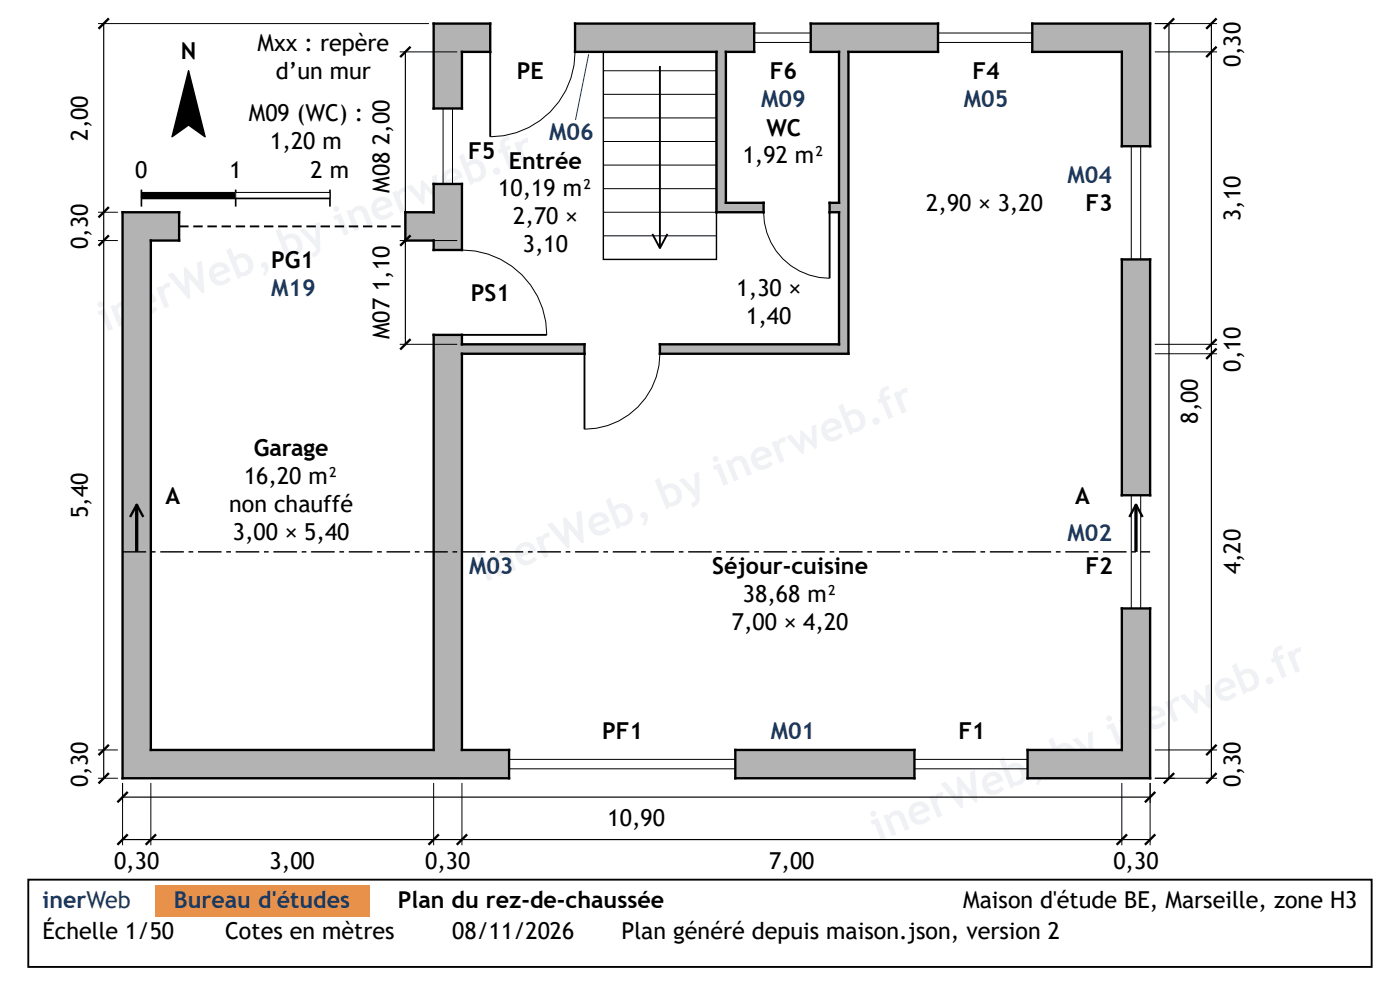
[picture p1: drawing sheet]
<svg xmlns="http://www.w3.org/2000/svg" width="297mm" height="210mm" viewBox="0 0 297 210" stroke-linecap="round" stroke-linejoin="round" font-family="sans-serif">
<path d="M26 159h82v6h-82z" fill="#b3b3b3"/>
<path d="M26 159h82v6h-82z" fill="none" stroke="#b3b3b3" stroke-width=".21"/>
<path d="M156 159h38v6h-38z" fill="#b3b3b3"/>
<path d="M156 159h38v6h-38z" fill="none" stroke="#b3b3b3" stroke-width=".21"/>
<path d="M218 159h26v6h-26z" fill="#b3b3b3"/>
<path d="M218 159h26v6h-26z" fill="none" stroke="#b3b3b3" stroke-width=".21"/>
<path d="M26 51h6v108h-6z" fill="#b3b3b3"/>
<path d="M26 51h6v108h-6z" fill="none" stroke="#b3b3b3" stroke-width=".21"/>
<path d="M92 75h6v84h-6z" fill="#b3b3b3"/>
<path d="M92 75h6v84h-6z" fill="none" stroke="#b3b3b3" stroke-width=".21"/>
<path d="M238 129h6v30h-6z" fill="#b3b3b3"/>
<path d="M238 129h6v30h-6z" fill="none" stroke="#b3b3b3" stroke-width=".21"/>
<path d="M238 55h6v50h-6z" fill="#b3b3b3"/>
<path d="M238 55h6v50h-6z" fill="none" stroke="#b3b3b3" stroke-width=".21"/>
<path d="M92 73h32v2h-32z" fill="#b3b3b3"/>
<path d="M92 73h32v2h-32z" fill="none" stroke="#b3b3b3" stroke-width=".21"/>
<path d="M140 73h40v2h-40z" fill="#b3b3b3"/>
<path d="M140 73h40v2h-40z" fill="none" stroke="#b3b3b3" stroke-width=".21"/>
<path d="M178 45h2v28h-2z" fill="#b3b3b3"/>
<path d="M178 45h2v28h-2z" fill="none" stroke="#b3b3b3" stroke-width=".21"/>
<path d="M152 43h10v2h-10z" fill="#b3b3b3"/>
<path d="M152 43h10v2h-10z" fill="none" stroke="#b3b3b3" stroke-width=".21"/>
<path d="M176 43h4v2h-4z" fill="#b3b3b3"/>
<path d="M176 43h4v2h-4z" fill="none" stroke="#b3b3b3" stroke-width=".21"/>
<path d="M152 11h2v32h-2z" fill="#b3b3b3"/>
<path d="M152 11h2v32h-2z" fill="none" stroke="#b3b3b3" stroke-width=".21"/>
<path d="M178 11h2v32h-2z" fill="#b3b3b3"/>
<path d="M178 11h2v32h-2z" fill="none" stroke="#b3b3b3" stroke-width=".21"/>
<path d="M238 11h6v20h-6z" fill="#b3b3b3"/>
<path d="M238 11h6v20h-6z" fill="none" stroke="#b3b3b3" stroke-width=".21"/>
<path d="M92 11h6v12h-6z" fill="#b3b3b3"/>
<path d="M92 11h6v12h-6z" fill="none" stroke="#b3b3b3" stroke-width=".21"/>
<path d="M92 5h12v6h-12z" fill="#b3b3b3"/>
<path d="M92 5h12v6h-12z" fill="none" stroke="#b3b3b3" stroke-width=".21"/>
<path d="M122 5h38v6h-38z" fill="#b3b3b3"/>
<path d="M122 5h38v6h-38z" fill="none" stroke="#b3b3b3" stroke-width=".21"/>
<path d="M172 5h27v6h-27z" fill="#b3b3b3"/>
<path d="M172 5h27v6h-27z" fill="none" stroke="#b3b3b3" stroke-width=".21"/>
<path d="M219 5h25v6h-25z" fill="#b3b3b3"/>
<path d="M219 5h25v6h-25z" fill="none" stroke="#b3b3b3" stroke-width=".21"/>
<g fill="none" stroke="#000" stroke-width=".5">
<path d="M23.1 3.9l-2.2 2.2M87.1 9.9l-2.2 2.2M92 5h12v6h-6v12h-6zM122 5h38v6h-6v32h8v2h-10v-34h-30zM172 5h27v6h-19v64h-40v-2h38v-28h-2v-2h2v-32h-6zM219 5h25v26h-6v-20h-19zM249.1 3.9l-2.2 2.2M258.1 3.9l-2.2 2.2M258.1 9.9l-2.2 2.2M26 45v120h82v-6h-10v-84h26v-2h-26M30 42h40M32 51v108h60v-88"/>
<path d="M238 55h6v50h-6zM87.1 71.9l-2.2 2.2M258.1 71.9l-2.2 2.2M258.1 73.9l-2.2 2.2M27.6 109.6l1.4-2.6 1.4 2.6M239.6 109.6l1.4-2.6 1.4 2.6M23.1 157.9l-2.2 2.2M194 159h-38v6h38M218 159h20v-30h6v36h-26M23.1 163.9l-2.2 2.2M27.1 176.9l-2.2 2.2M27.1 167.9l-2.2 2.2"/>
<path d="M33.1 176.9l-2.2 2.2M93.1 176.9l-2.2 2.2M99.1 176.9l-2.2 2.2"/>
</g>
<path d="M40 15l3.5 14-3.5-2.5-3.5 2.5zM128 11h24v44h-24z" fill="none" stroke="#000" stroke-width=".3"/>
<g fill="none" stroke="#000" stroke-width=".21">
<path d="M20.8 5h70.2M84.8 11h12.2M122 11a18 18 0 0 1-18 18M128 20h24M128 15h24M160 9h12M160 7h12M199 9h20M199 7h20M245 5h13.2M245 11h13.2M94 23v16"/>
<path d="M96 23v16M128 40h24M128 35h24M128 30h24M128 25h24M240 31v24M242 31v24M30 40.8h20v1.2h-20zM98 53a18 18 0 0 1 18 18M128 50h24M128 45h24M162 45a14 14 0 0 0 14 14"/>
<path d="M140 75a16 16 0 0 1-16 16M245 73h13.2M245 75h13.2M240 105v24M242 105v24M20.8 159h4.2M20.8 165h4.2M26 166v13.2M32 166v13.2M92 166v13.2M98 166v13.2M108 163h48"/>
<path d="M108 161h48M194 163h24M194 161h24"/>
</g>
<path d="M104 11v18M140 14v38.6M138.4 49.6l1.6 3 1.6-3M176 45v14M98 71h18M124 75v16" fill="none" stroke="#000" stroke-width=".4"/>
<g fill="#000">
<path d="M40 15l3.5 14-3.5-2.5-3.5 2.5zM30 40.8h20v1.2h-20z"/>
<path d="M38 47.8h2v.4h-2zM41 47.8h2v.4h-2zM44 47.8h2v.4h-2zM47 47.8h2v.4h-2zM50 47.8h2v.4h-2zM53 47.8h2v.4h-2zM56 47.8h2v.4h-2zM59 47.8h2v.4h-2zM62 47.8h2v.4h-2zM65 47.8h2v.4h-2zM68 47.8h2v.4h-2zM71 47.8h2v.4h-2zM74 47.8h2v.4h-2zM77 47.8h2v.4h-2zM80 47.8h2v.4h-2zM83 47.8h2v.4h-2z"/>
<path d="M26 116.8h5v.3h-5zM32 116.8h1v.3h-1zM34 116.8h5v.3h-5zM40 116.8h1v.3h-1zM42 116.8h5v.3h-5zM48 116.8h1v.3h-1zM50 116.8h5v.3h-5zM56 116.8h1v.3h-1zM58 116.8h5v.3h-5zM64 116.8h1v.3h-1zM66 116.8h5v.3h-5zM72 116.8h1v.3h-1zM74 116.8h5v.3h-5zM80 116.8h1v.3h-1zM82 116.8h5v.3h-5zM88 116.8h1v.3h-1zM90 116.8h5v.3h-5zM96 116.8h1v.3h-1zM98 116.8h5v.3h-5zM104 116.8h1v.3h-1zM106 116.8h5v.3h-5zM112 116.8h1v.3h-1zM114 116.8h5v.3h-5zM120 116.8h1v.3h-1zM122 116.8h5v.3h-5zM128 116.8h1v.3h-1zM130 116.8h5v.3h-5zM136 116.8h1v.3h-1zM138 116.8h5v.3h-5zM144 116.8h1v.3h-1zM146 116.8h5v.3h-5zM152 116.8h1v.3h-1zM154 116.8h5v.3h-5zM160 116.8h1v.3h-1zM162 116.8h5v.3h-5zM168 116.8h1v.3h-1zM170 116.8h5v.3h-5zM176 116.8h1v.3h-1zM178 116.8h5v.3h-5zM184 116.8h1v.3h-1zM186 116.8h5v.3h-5zM192 116.8h1v.3h-1zM194 116.8h5v.3h-5zM200 116.8h1v.3h-1zM202 116.8h5v.3h-5zM208 116.8h1v.3h-1zM210 116.8h5v.3h-5zM216 116.8h1v.3h-1zM218 116.8h5v.3h-5zM224 116.8h1v.3h-1zM226 116.8h5v.3h-5zM232 116.8h1v.3h-1zM234 116.8h5v.3h-5zM240 116.8h1v.3h-1zM242 116.8h2v.3h-2z"/>
</g>
<path d="M29 107v10M241 107v10" fill="none" stroke="#000" stroke-width=".7" stroke-linecap="butt"/>
<path d="M22 5v160M86 11v62M248 5v160M257 5v160M26 178h218M26 169h218" fill="none" stroke="#000" stroke-width=".25"/>
<path d="M50 40.8h20v1.2h-20z" fill="#fff"/>
<path d="M50 40.8h20v1.2h-20z" fill="none" stroke="#000" stroke-width=".21"/>
<path d="M124.9 11.5l-2.8 13.9" fill="none" stroke="#1b3a63" stroke-width=".21"/>
<path d="M6 186.5h285v18.5h-285z" fill="none" stroke="#000" stroke-width=".4"/>
<path d="M32.8 187.7h45.6v6.7h-45.6z" fill="#e8914a"/>
<g font-size="9">
<text x="22.1" y="70.5" transform="rotate(-22 22.1 70.5)">inerWeb, by inerweb.fr</text>
<text x="186.1" y="178.5" transform="rotate(-22 186.1 178.5)">inerWeb, by inerweb.fr</text>
</g>
<g font-size="4.9">
<text x="54.7" y="10.7">Mxx : repère</text>
<text x="38.3" y="12.6">N</text>
<text x="58.5" y="16.6">d’un mur</text>
<text x="109.7" y="16.7">PE</text>
<text x="163.3" y="16.7">F6</text>
<text x="206.3" y="16.7">F4</text>
<text x="263.1" y="14.3" transform="rotate(-90 263.1 14.3)">0,30</text>
<text x="18.6" y="29.8" transform="rotate(-90 18.6 29.8)">2,00</text>
<text x="52.8" y="25.7">M09 (WC) :</text>
<text x="162.6" y="28.7">WC</text>
<text x="57.4" y="31.6">1,20 m</text>
<text x="82.6" y="30.7" transform="rotate(-90 82.6 30.7)">2,00</text>
<text x="99.3" y="33.7">F5</text>
<text x="108" y="35.7">Entrée</text>
<text x="157.6" y="34.6">1,92 m²</text>
<text x="28.7" y="37.8">0</text>
<text x="48.7" y="37.8">1</text>
<text x="65.9" y="37.8">2 m</text>
<text x="82.6" y="40.9" transform="rotate(-90 82.6 40.9)">M08</text>
<text x="105.7" y="41.6">10,19 m²</text>
<text x="108.9" y="47.5">2,70 ×</text>
<text x="196.5" y="44.7">2,90 × 3,20</text>
<text x="230.3" y="44.7">F3</text>
<text x="263.1" y="46.8" transform="rotate(-90 263.1 46.8)">3,10</text>
<text x="18.6" y="52.8" transform="rotate(-90 18.6 52.8)">0,30</text>
<text x="110.9" y="53.4">3,10</text>
<text x="57.5" y="56.7">PG1</text>
<text x="82.6" y="61.7" transform="rotate(-90 82.6 61.7)">1,10</text>
<text x="99.9" y="63.7">PS1</text>
<text x="156.3" y="62.7">1,30 ×</text>
<text x="82.6" y="71.9" transform="rotate(-90 82.6 71.9)">M07</text>
<text x="158.3" y="68.6">1,40</text>
<text x="263.1" y="78.8" transform="rotate(-90 263.1 78.8)">0,10</text>
<text x="254.1" y="89.8" transform="rotate(-90 254.1 89.8)">8,00</text>
<text x="53.9" y="96.7">Garage</text>
<text x="35.1" y="106.7">A</text>
<text x="51.8" y="102.6">16,20 m²</text>
<text x="228.1" y="106.7">A</text>
<text x="18.6" y="109.8" transform="rotate(-90 18.6 109.8)">5,40</text>
<text x="48.6" y="108.5">non chauffé</text>
<text x="49.4" y="114.4">3,00 × 5,40</text>
<text x="151.1" y="121.7">Séjour-cuisine</text>
<text x="230.3" y="121.7">F2</text>
<text x="263.1" y="121.8" transform="rotate(-90 263.1 121.8)">4,20</text>
<text x="157.6" y="127.6">38,68 m²</text>
<text x="155.3" y="133.5">7,00 × 4,20</text>
<text x="127.7" y="156.7">PF1</text>
<text x="203.3" y="156.7">F1</text>
<text x="18.6" y="166.8" transform="rotate(-90 18.6 166.8)">0,30</text>
<text x="263.1" y="166.8" transform="rotate(-90 263.1 166.8)">0,30</text>
<text x="128.9" y="175.1">10,90</text>
<text x="24.2" y="184.1">0,30</text>
<text x="57.2" y="184.1">3,00</text>
<text x="90.2" y="184.1">0,30</text>
<text x="163.2" y="184.1">7,00</text>
<text x="236.2" y="184.1">0,30</text>
<text x="84.4" y="192.4">Plan du rez-de-chaussée</text>
<text x="204.3" y="192.4">Maison d'étude BE, Marseille, zone H3</text>
<text x="9" y="199.1">Échelle 1/50</text>
<text x="47.7" y="199.1">Cotes en mètres</text>
<text x="96" y="199.1">08/11/2026</text>
<text x="131.8" y="199.1">Plan généré depuis maison.json, version 2</text>
</g>
<g font-size="4.9" fill="#1b3a63">
<text x="161.5" y="22.7">M09</text>
<text x="204.5" y="22.7">M05</text>
<text x="116.5" y="29.7">M06</text>
<text x="226.5" y="38.7">M04</text>
<text x="57.5" y="62.7">M19</text>
<text x="226.5" y="114.7">M02</text>
<text x="99.5" y="121.7">M03</text>
<text x="163.5" y="156.7">M01</text>
<text x="9" y="192.4">inerWeb</text>
<text x="36.9" y="192.4">Bureau d'études</text>
</g>
</svg>
